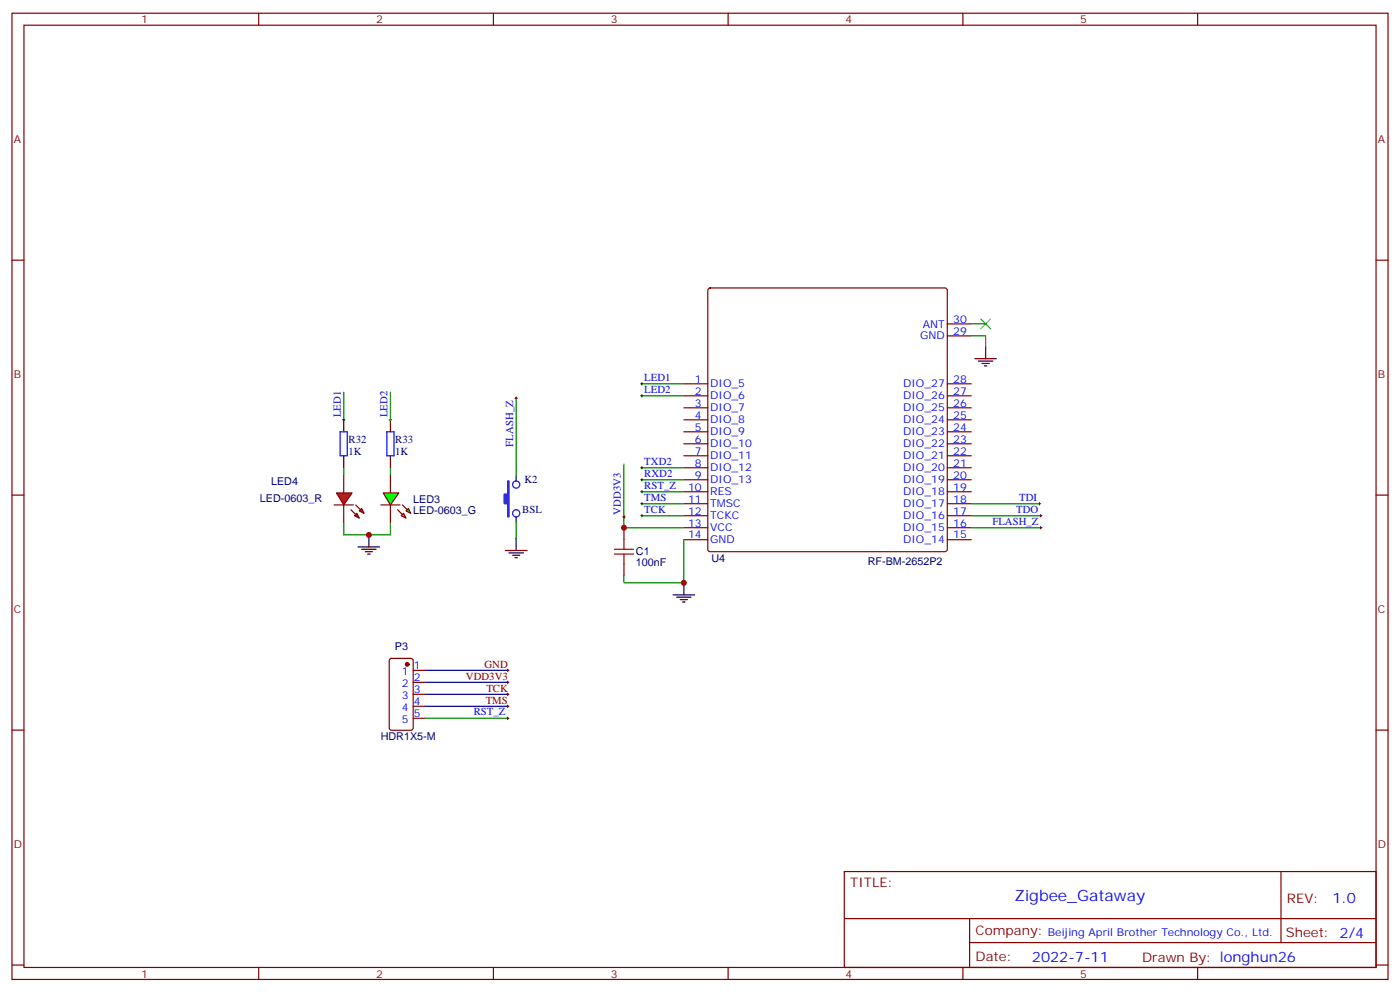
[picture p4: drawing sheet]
<svg xmlns="http://www.w3.org/2000/svg" width="412mm" height="292mm" viewBox="0 0 412 292" stroke-linecap="round" stroke-linejoin="round" font-family="sans-serif">
<path d="M125.2 197.3h24.4M125.2 200.8h24.4M125.2 204.3h24.4M125.2 207.9h24.4" fill="none" stroke="#000080" stroke-width=".35"/>
<g fill="none" stroke="#000" stroke-width=".29">
<path d="M188.7 137.7h.7M189.1 137.3v.7M183.4 152.1h.7M183.8 151.8v.7M188.7 141.2h.7M188.7 144.7h.7M188.7 148.2h.7M188.7 151.8h.7M189.1 140.8v.7M189.1 144.4v.7M189.1 147.9v.7M189.1 151.4v.7"/>
<path d="M305.9 148.2h.7M306.2 151.8h.7M306.2 147.9v.7M306.2 155.3h.7M306.6 151.4v.7M306.6 154.9v.7M149.2 197.3h.7M149.6 196.9v.7M149.2 200.8h.7M149.2 204.3h.7M149.2 207.9h.7M149.6 200.4v.8"/>
<path d="M149.6 204v.7M149.6 207.5v.7"/>
</g>
<g fill="none" stroke="#870000" stroke-width=".35">
<path d="M3.5 3.9h405.4v284.3h-405.4zM7.1 7.4h398.2v277.3h-398.2zM76.2 3.9v3.5M145.3 3.9v3.5M214.5 3.9v3.5M283.6 3.9v3.5M352.8 3.9v3.5M3.5 76.6h3.6M405.3 76.6h3.6M208.7 84.9l.5-.2h69.1l.5 .2 .2 .5v76.2l-.2 .5-.5 .2h-69.1l-.5-.2-.2-.5v-76.2zM279 98.8h7.1M279 95.3h7.1"/>
<path d="M201.4 113h7.1M201.4 116.5h7.1M279 113h7.1M279 116.5h7.1M115 139.8v5.3M201.4 120h7.1M201.4 123.5h7.1M201.4 127.1h7.1M201.4 130.6h7.1M201.4 134.1h7.1M201.4 137.7h7.1M279 120h7.1"/>
<path d="M279 123.5h7.1M279 127.1h7.1M279 130.6h7.1M279 134.1h7.1M279 137.7h7.1M3.5 145.7h3.6M115 148.6v5.3M201.4 141.2h7.1M201.4 144.7h7.1M201.4 148.2h7.1M201.4 151.8h7.1M201.4 155.3h7.1"/>
<path d="M201.4 158.8h7.1M279 141.2h7.1M279 144.7h7.1M279 148.2h7.1M279 151.8h7.1M279 155.3h7.1M279 158.8h7.1M405.3 145.7h3.6M3.5 214.9h3.6M405.3 214.9h3.6M248.7 256.5h156.6v28.2h-156.6zM377.3 256.5v20.9"/>
<path d="M248.7 270.3h156.5M285.6 277.4h119.6M285.6 270.3v14.1M3.5 284h3.6M76.2 284.7v3.5M145.3 284.7v3.5M214.5 284.7v3.5M283.6 284.7v3.5M352.8 284.7v3.5M405.3 284h3.6"/>
</g>
<g fill="none" stroke="#008700" stroke-width=".35">
<path d="M286.1 98.8h4.2v3.2M286.1 95.3h4.2M189.1 113h12.3M189.1 116.5h12.3M183.8 136.6v18.7h17.6M189.1 137.7h12.3M189.1 151.8h12.3M189.1 148.2h12.3M189.1 144.7h12.3M189.1 141.2h12.3M201.4 158.8v12.7h-17.6v-2.1M286.1 151.8h20.5"/>
<path d="M286.1 148.2h20.1M286.1 155.3h20.5"/>
</g>
<path d="M287.2 105.6h6.3M288.2 106.3h4.3M289.3 107h2.1M290 107.7h.7M290.3 102v3.6M198.3 175h6.3M199.3 175.8h4.3M200.4 176.5h2.1M201.1 177.2h.7M201.4 171.5v3.5" fill="none" stroke="#000" stroke-width=".35"/>
<path d="M288.9 93.9l2.8 2.8M291.7 93.9l-2.8 2.8" fill="none" stroke="#3c3" stroke-width=".35"/>
<g fill="#0f0" stroke="#870000" stroke-width=".35">
<path d="M118.2 151.8l.7-.7 .7 1.4z"/>
<path d="M119.6 150.4l.7-.8 .7 1.5z"/>
</g>
<g fill="#870000" stroke="#870000" stroke-width=".35">
<path d="M117.1 150l1.4 1.4z"/>
<path d="M118.5 148.6l1.4 1.4z"/>
</g>
<path d="M112.2 148.6h5.6z" fill="#f00" stroke="#870000" stroke-width=".35"/>
<path d="M112.9 145.1h4.6l-2.5 3.5z" fill="#0f0" stroke="#870000" stroke-width=".35"/>
<g fill="#f00" stroke="#870000" stroke-width=".35">
<path d="M99.1 145.1h4.6l-2.5 3.5z"/>
<path d="M98.4 148.6h5.7z"/>
</g>
<g fill="#870000" stroke="#870000" stroke-width=".35">
<path d="M104.8 148.6l1.4 1.4z"/>
<path d="M103.4 150l1.4 1.4z"/>
</g>
<g fill="#f00" stroke="#870000" stroke-width=".35">
<path d="M105.8 150.4l.7-.8 .7 1.5z"/>
<path d="M104.4 151.8l.7-.7 .7 1.4z"/>
</g>
<path d="M101.2 139.8v5.3M101.2 148.6v5.3M183.8 155.3v3.5M183.8 165.9v3.5M114.9 194l.5-.3h5.6l.7 .5v20l-.5 .7h-5.8l-.7-.4v-20zM121.7 197.3h3.5M121.7 200.8h3.5M121.7 204.3h3.5M121.7 207.9h3.5M121.7 211.4h3.5" fill="none" stroke="#870000" stroke-width=".35"/>
<path d="M101.2 115.4v8.1M115 115.4v8.1M152 117.2v22.6M101.2 137.7v2.1M115 137.7v2.1M101.2 153.9v3.5h13.8v-3.5M152 153.9v4.6M125.2 211.4h24.4" fill="none" stroke="#008700" stroke-width=".35"/>
<g fill="none" stroke="#000" stroke-width=".35">
<path d="M101.2 123.5v3.6M101.2 134.1v3.6M115 123.5v3.6M115 134.1v3.6M152 139.8v1.7M108.7 157.4v3.5M152 152.1v1.8M152 158.5v3.5M105.5 160.9h6.3M106.5 161.6h4.3M107.6 162.3h2.1M108.3 163.1h.7"/>
<path d="M148.9 162h6.3M149.9 162.7h4.3M151 163.4h2.1M151.7 164.1h.7"/>
</g>
<path d="M151.7 117.2h.7M152 116.8v.7M188.7 113h.7M188.7 116.5h.7M189.1 112.6v.7M189.1 116.1v.7M100.9 123.5h.7M101.2 123.2v.7M114.7 123.5h.7M115 123.2v.7M149.2 211.4h.7M149.6 211v.7" fill="none" stroke="#000" stroke-width=".29"/>
<path d="M183.8 158.8v2.8M181 163.1h5.6M181 161.6h5.6M183.8 163.1v2.8" fill="none" stroke="#a10000" stroke-width=".35"/>
<path d="M149.6 141.5h.3v10.6h-.3v-3.9h-1.1v-2.8h1.1z" fill="#00f" stroke="#00f" stroke-width=".35"/>
<g fill="none" stroke="#00f" stroke-width=".35">
<path d="M100.2 127.1h2.1v7h-2.1zM113.9 127.1h2.2v7h-2.2z"/>
<circle cx="152.1" cy="142.6" r="1.06"/>
<circle cx="152.1" cy="151.1" r="1.06"/>
</g>
<circle cx="119.9" cy="195.5" r=".53" fill="#870000" stroke="#870000" stroke-width=".35"/>
<g fill="#c00">
<circle cx="108.7" cy="157.4" r=".88"/>
<circle cx="183.8" cy="155.3" r=".88"/>
<circle cx="201.4" cy="171.5" r=".88"/>
</g>
<text font-size="4.6" fill="#00f" x="298.8" y="265">Zigbee_Gataway</text>
<g font-size="4.2" fill="#00f">
<text x="392.5" y="265.7">1.0</text>
<text x="304" y="283.1">2022-7-11</text>
</g>
<g font-size="3.9" fill="#800">
<text x="250.5" y="261.1">TITLE:</text>
<text x="379.1" y="265.7">REV:</text>
<text x="287.4" y="275.3">Company:</text>
<text x="378.7" y="275.9">Sheet: 2/4</text>
<text x="287.4" y="282.9">Date:</text>
<text x="336.4" y="283">Drawn By: longhun26</text>
</g>
<g font-size="3.2" fill="#800">
<text x="41.6" y="6.9">1</text>
<text x="110.8" y="6.9">2</text>
<text x="179.9" y="6.9">3</text>
<text x="249.1" y="6.9">4</text>
<text x="318.2" y="6.9">5</text>
<text x="4.1" y="42">A</text>
<text x="405.9" y="42">A</text>
<text x="4.1" y="111.1">B</text>
<text x="405.9" y="111.1">B</text>
<text x="4.1" y="180.3">C</text>
<text x="405.9" y="180.3">C</text>
<text x="4.1" y="249.4">D</text>
<text x="405.9" y="249.4">D</text>
<text x="41.6" y="287.7">1</text>
<text x="110.8" y="287.7">2</text>
<text x="179.9" y="287.7">3</text>
<text x="249.1" y="287.7">4</text>
<text x="318.2" y="287.7">5</text>
</g>
<g font-size="3.2" fill="#00f">
<text x="280.8" y="95">30</text>
<text x="271.1" y="99.9">GND</text>
<text x="271.8" y="96.4">ANT</text>
<text x="280.8" y="98.5">29</text>
<text x="189.8" y="112.1">LED1</text>
<text x="204.7" y="112.6">1</text>
<text x="280.8" y="112.6">28</text>
<text x="189.8" y="115.6">LED2</text>
<text x="204.7" y="116.1">2</text>
<text x="204.7" y="119.7">3</text>
<text x="209.2" y="114">DIO_5</text>
<text x="209.2" y="117.5">DIO_6</text>
<text x="266" y="117.5">DIO_26</text>
<text x="266" y="114">DIO_27</text>
<text x="280.8" y="119.7">26</text>
<text x="280.8" y="116.1">27</text>
<text x="100.4" y="122.8" transform="rotate(-90 100.4 122.8)">LED1</text>
<text x="114.1" y="122.8" transform="rotate(-90 114.1 122.8)">LED2</text>
<text x="204.7" y="123.2">4</text>
<text x="209.2" y="121.1">DIO_7</text>
<text x="209.2" y="124.6">DIO_8</text>
<text x="266" y="124.6">DIO_24</text>
<text x="266" y="121.1">DIO_25</text>
<text x="280.8" y="123.2">25</text>
<text x="151.2" y="131.4" transform="rotate(-90 151.2 131.4)">FLASH_Z</text>
<text x="204.7" y="126.7">5</text>
<text x="204.7" y="130.2">6</text>
<text x="209.2" y="128.1">DIO_9</text>
<text x="209.2" y="131.7">DIO_10</text>
<text x="266" y="131.7">DIO_22</text>
<text x="266" y="128.1">DIO_23</text>
<text x="280.8" y="130.2">23</text>
<text x="280.8" y="126.7">24</text>
<text x="189.8" y="136.8">TXD2</text>
<text x="204.7" y="133.8">7</text>
<text x="204.7" y="137.3">8</text>
<text x="209.2" y="135.2">DIO_11</text>
<text x="266" y="135.2">DIO_21</text>
<text x="280.8" y="137.3">21</text>
<text x="280.8" y="133.8">22</text>
<text x="189.8" y="140.3">RXD2</text>
<text x="189.8" y="143.8">RST_Z</text>
<text x="204.7" y="140.8">9</text>
<text x="209.2" y="138.7">DIO_12</text>
<text x="209.2" y="142.2">DIO_13</text>
<text x="266" y="142.2">DIO_19</text>
<text x="266" y="138.7">DIO_20</text>
<text x="280.8" y="140.8">20</text>
<text x="189.8" y="147.3">TMS</text>
<text x="202.7" y="144.4">10</text>
<text x="202.7" y="147.9">11</text>
<text x="209.2" y="145.8">RES</text>
<text x="209.2" y="149.3">TMSC</text>
<text x="266" y="149.3">DIO_17</text>
<text x="266" y="145.8">DIO_18</text>
<text x="280.8" y="147.9">18</text>
<text x="280.8" y="144.4">19</text>
<text x="300.2" y="147.3">TDI</text>
<text x="182.9" y="151.4" transform="rotate(-90 182.9 151.4)">VDD3V3</text>
<text x="189.8" y="150.9">TCK</text>
<text x="202.7" y="151.4">12</text>
<text x="202.7" y="154.9">13</text>
<text x="209.2" y="152.8">TCKC</text>
<text x="266" y="152.8">DIO_16</text>
<text x="280.8" y="154.9">16</text>
<text x="280.8" y="151.4">17</text>
<text x="292.3" y="154.4">FLASH_Z</text>
<text x="299.3" y="150.9">TDO</text>
<text x="202.7" y="158.5">14</text>
<text x="209.2" y="156.4">VCC</text>
<text x="209.2" y="159.9">GND</text>
<text x="266" y="159.9">DIO_14</text>
<text x="266" y="156.4">DIO_15</text>
<text x="280.8" y="158.5">15</text>
<text x="121.9" y="196.9">1</text>
<text x="118.4" y="198.7">1</text>
<text x="118.4" y="202.2">2</text>
<text x="121.9" y="200.4">2</text>
<text x="121.9" y="204">3</text>
<text x="118.4" y="205.7">3</text>
<text x="118.4" y="209.3">4</text>
<text x="121.9" y="207.5">4</text>
<text x="118.4" y="212.8">5</text>
<text x="121.9" y="211">5</text>
<text x="139.6" y="210.5">RST_Z</text>
<text x="308.7" y="275.5">Beijing April Brother Technology Co., Ltd.</text>
</g>
<g font-size="3.2" fill="#000080">
<text x="102.7" y="130.2">R32</text>
<text x="116.4" y="130.2">R33</text>
<text x="102.7" y="133.8">1K</text>
<text x="116.4" y="133.8">1K</text>
<text x="79.8" y="142.7">LED4</text>
<text x="154.5" y="142.2">K2</text>
<text x="76.6" y="147.6">LED-0603_R</text>
<text x="121.7" y="148">LED3</text>
<text x="121.7" y="151.1">LED-0603_G</text>
<text x="153.8" y="151">BSL</text>
<text x="187.3" y="166.7">100nF</text>
<text x="187.3" y="163.5">C1</text>
<text x="209.6" y="165.3">U4</text>
<text x="255.6" y="166.3">RF-BM-2652P2</text>
<text x="116.3" y="191.4">P3</text>
<text x="112.1" y="217.9">HDR1X5-M</text>
</g>
<g font-size="3.2" fill="#800000">
<text x="142.7" y="196.6">GND</text>
<text x="137.3" y="200.2">VDD3V3</text>
<text x="143.3" y="203.7">TCK</text>
<text x="143.1" y="207.2">TMS</text>
</g>
</svg>
